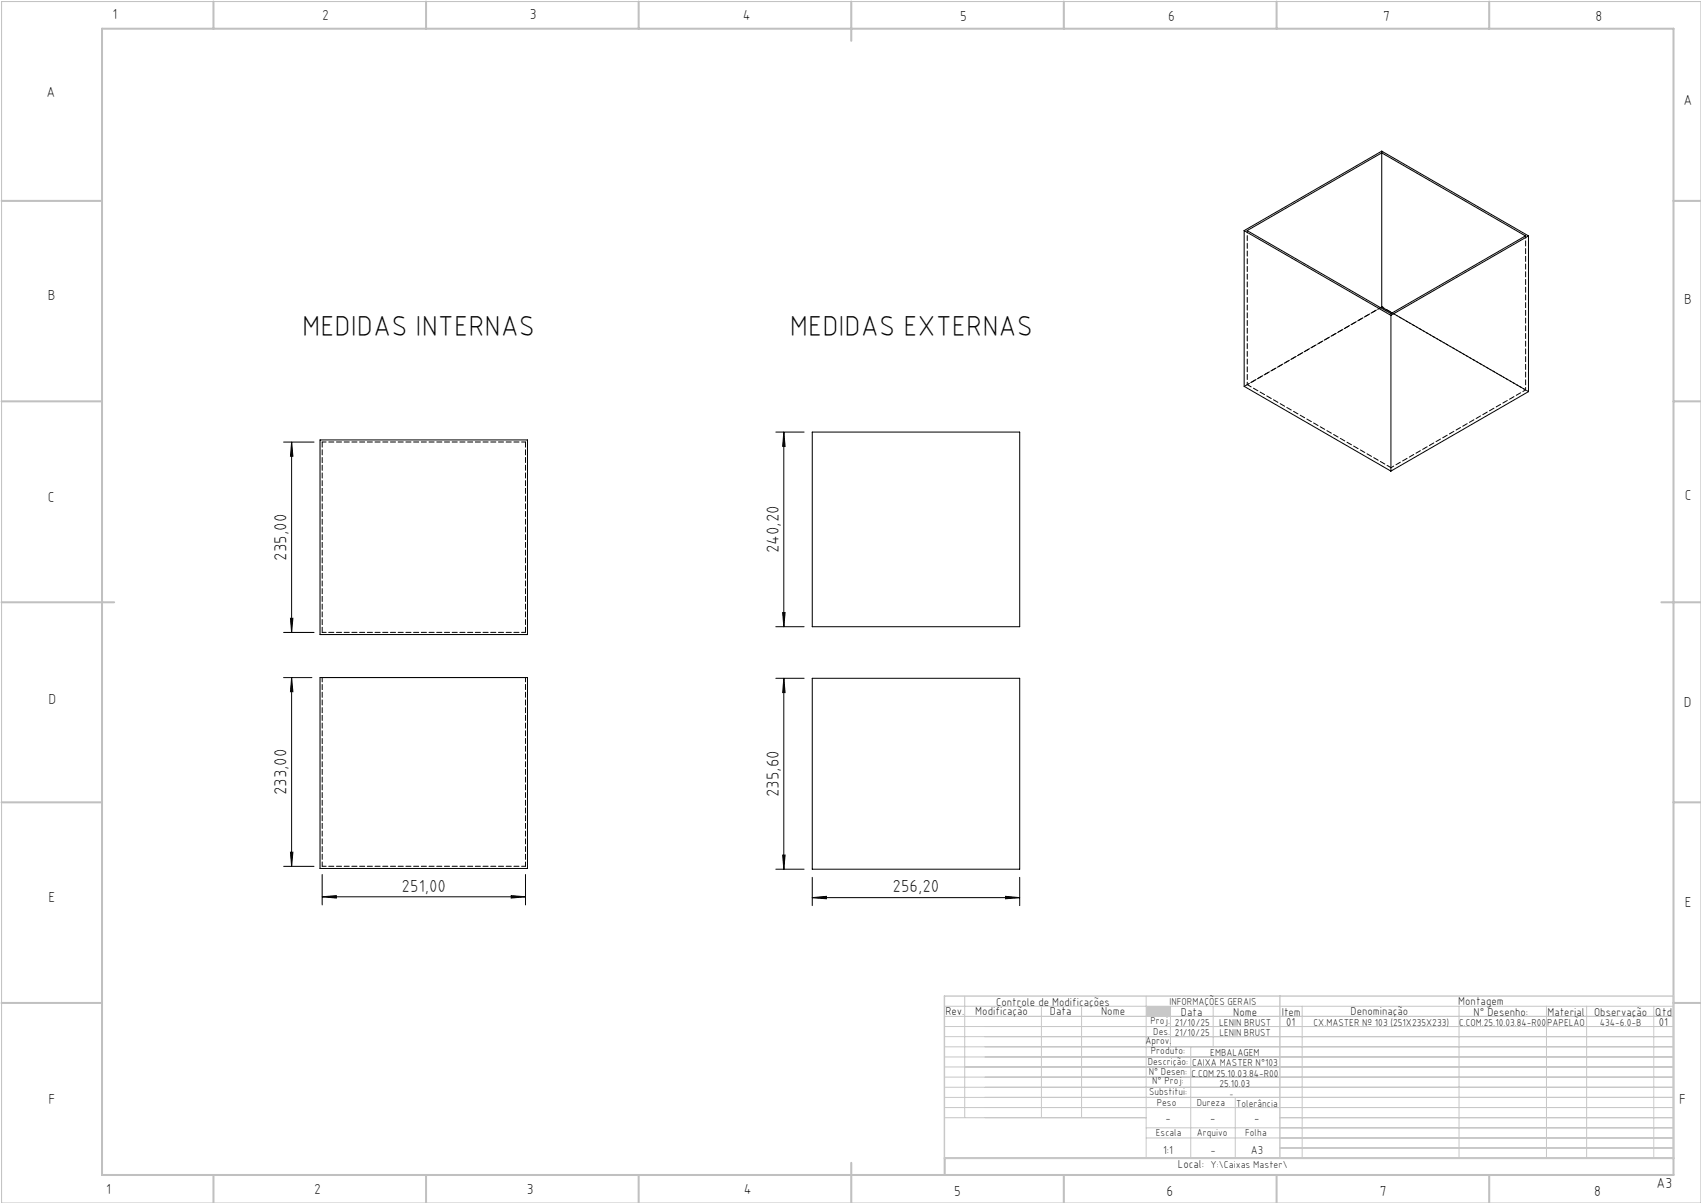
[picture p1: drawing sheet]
<svg xmlns="http://www.w3.org/2000/svg" width="420mm" height="297mm" viewBox="0 0 420 297" stroke-linecap="round" stroke-linejoin="round" font-family="sans-serif">
<path d="M.4 .4h419.6v296.6h-419.6z" fill="none" stroke="#c0c0c0" stroke-width=".25"/>
<g fill="none" stroke="#c0c0c0" stroke-width=".5">
<path d="M25.2 7.1h388v283h-388zM52.7 .4v6.7M105.2 .4v6.7M157.7 .4v6.7M210.2 .4v9.7M262.7 .4v6.7M315.2 .4v6.7M367.7 .4v6.7M.4 49.6h24.8M413.2 49.6h6.8M.4 99.1h24.8M413.2 99.1h6.8"/>
<path d="M.4 148.7h27.8M410.2 148.7h9.8M.4 198.1h24.8M413.2 198.1h6.8M.4 247.6h24.8M413.2 247.6h6.8M52.7 290.1v6.9M105.2 290.1v6.9M157.7 290.1v6.9M210.2 287.1v9.9M262.7 290.1v6.9M315.2 290.1v6.9"/>
<path d="M367.7 290.1v6.9M413.2 285.9h-179.9v4.2"/>
</g>
<g fill="none" stroke="#c3c8d2" stroke-width=".25">
<path d="M233.2 250.9h180M233.2 248.4h180M233.2 253.4h180M233.2 255.9h180M233.2 258.4h180M238.2 245.9v30M257.1 248.4v27.5M267.1 248.4v27.5M283 245.9v40M289 248.4v10M294 258.4v27.5M299.5 248.4v10"/>
<path d="M321.5 248.4v37.5M360.3 248.4v37.5M381.8 248.4v37.5M391.8 248.4v37.5M408.3 248.4v37.5M233.2 260.9h180M233.2 263.4h180M233.2 265.9h180M233.2 268.4h180M233.2 270.9h180M233.2 273.4h180M233.2 275.9h49.8"/>
<path d="M283 278.4h130.2M305 270.9v15M316 275.9h97.2M283 280.9h130.2M316 283.4h97.2"/>
</g>
<path d="M233.2 245.9h180v40h-180zM316 245.9v40" fill="none" stroke="#c3c8d2" stroke-width=".35"/>
<path d="M283 248.4h6v2.5h-6z" fill-rule="evenodd" fill="#c3c8d2"/>
<g fill="none" stroke="#000" stroke-width=".25">
<path d="M341.2 37.7v38.1M307.2 56.9v38.5l36.2 20.9M307.2 56.9l36.2 21M307.2 56.9l34-19.6 36.2 20.9M307.9 56.9l33.3-19.2 35.5 20.5-33.3 19.2zM377.4 58.2l-34 19.7M377.4 58.2v38.5l-34 19.6M341.2 75.8l2.5 1.5M341.2 75.8l-.3 .1M343.4 77.9v38.4M70 109.1h7.5M72 109.1v47"/>
<path d="M72 109.1l.3 3.5h-.6zM79 108.6h51.2v48.1h-51.2zM191.6 106.7h6.9M193.5 106.7v48M193.5 106.7l.4 3.5h-.6zM200.6 106.7h51.2v48h-51.2zM70 156.1h7.5M71.7 152.6h.6l-.3 3.5zM191.6 154.7h6.9M193.3 151.2h.6l-.4 3.5zM70 167.3h7M72 167.3v46.6"/>
<path d="M72 167.3l.3 3.5h-.6zM79 167.3h51.2v47.1h-51.2zM191.6 167.5h6.9M193.5 167.5v47.1M193.5 167.5l.4 3.5h-.6zM200.6 167.5h51.2v47.1h-51.2zM70 213.9h7.5M71.7 210.4h.6l-.3 3.5zM79.6 215.9v7.5M129.8 215.9v7.5M191.6 214.6h6.9M193.3 211.1h.6l-.4 3.5z"/>
<path d="M200.6 216.6v7M251.8 216.6v7M79.6 221.4l3.4-.3v.6zM79.6 221.4h50.2M126.2 221.1l3.6 .3-3.6 .3zM200.6 221.6l3.4-.3v.6zM200.6 221.6h51.2M248.3 221.3l3.5 .3-3.5 .3z"/>
</g>
<g fill="#000">
<path d="M71.7 152.6h.6l-.3 3.5zM72 109.1l.3 3.5h-.6zM193.3 151.2h.6l-.4 3.5zM193.5 106.7l.4 3.5h-.6z"/>
<path d="M72 167.3l.3 3.5h-.6zM71.7 210.4h.6l-.3 3.5zM193.5 167.5l.4 3.5h-.6zM193.3 211.1h.6l-.4 3.5z"/>
<path d="M79.6 221.4l3.4-.3v.6zM126.2 221.1l3.6 .3-3.6 .3zM200.6 221.6l3.4-.3v.6zM248.3 221.3l3.5 .3-3.5 .3z"/>
</g>
<path d="M79.6 167.3v46.6M129.8 167.3v46.6" fill="none" stroke="#000" stroke-width=".25" stroke-dasharray="1.3 .6" stroke-dashoffset=".2"/>
<path d="M79.6 109.1h50.2M129.8 156.1h-50.2M79.6 213.9h50.2" fill="none" stroke="#000" stroke-width=".25" stroke-dasharray="1.3 .6" stroke-dashoffset=".3"/>
<path d="M341.2 37.3v.4M341.2 75.8h.1M343.5 77.4v.4M129.8 109.1v47M79.6 156.1v-47" fill="none" stroke="#000" stroke-width=".25" stroke-dasharray="1.3 .6"/>
<path d="M308 56.9v38.1M376.7 58.2v38.1M340.9 75.9l-32.9 19.1M376.7 96.3l-33-19.1M377.4 96.7l-36.2-20.9" fill="none" stroke="#000" stroke-width=".25" stroke-dasharray="1.3 .6" stroke-dashoffset=".7"/>
<path d="M341.2 75.8l-34 19.6M308 95l35.5 20.5" fill="none" stroke="#000" stroke-width=".25" stroke-dasharray="1.3 .6" stroke-dashoffset=".1"/>
<path d="M343.5 115.5l33.2-19.2" fill="none" stroke="#000" stroke-width=".25" stroke-dasharray="1.3 .6" stroke-dashoffset=".5"/>
<g font-size="7.1">
<text x="74.6" y="82.9">MEDIDAS INTERNAS</text>
<text x="195" y="82.9">MEDIDAS EXTERNAS</text>
</g>
<g font-size="4.3">
<text x="192.3" y="136.6" transform="rotate(-90 192.3 136.6)">240,20</text>
<text x="70.7" y="138.4" transform="rotate(-90 70.7 138.4)">235,00</text>
<text x="70.7" y="196.3" transform="rotate(-90 70.7 196.3)">233,00</text>
<text x="192.3" y="196.8" transform="rotate(-90 192.3 196.8)">235,60</text>
<text x="99.2" y="220.1">251,00</text>
<text x="220.4" y="220.3">256,20</text>
</g>
<g font-size="3.6">
<text x="27.8" y="4.8">1</text>
<text x="79.5" y="4.9">2</text>
<text x="130.8" y="4.8">3</text>
<text x="183.4" y="4.9">4</text>
<text x="237.1" y="5.1">5</text>
<text x="288.4" y="5.2">6</text>
<text x="341.5" y="5.1">7</text>
<text x="394" y="5.2">8</text>
<text x="11.5" y="24">A</text>
<text x="415.7" y="25.8">A</text>
<text x="11.8" y="74.1">B</text>
<text x="415.8" y="75.1">B</text>
<text x="11.8" y="124">C</text>
<text x="416" y="123.5">C</text>
<text x="12" y="173.7">D</text>
<text x="415.8" y="174.7">D</text>
<text x="12" y="222.6">E</text>
<text x="416" y="223.9">E</text>
<text x="12" y="272.6">F</text>
<text x="414.6" y="272.6">F</text>
<text x="409" y="293.3">A3</text>
<text x="26.2" y="294.8">1</text>
<text x="77.6" y="294.8">2</text>
<text x="130.1" y="294.8">3</text>
<text x="183.7" y="294.7">4</text>
<text x="235.6" y="295.2">5</text>
<text x="288" y="295.2">6</text>
<text x="340.7" y="295.2">7</text>
<text x="393.6" y="295.2">8</text>
</g>
<g font-size="2.9">
<text x="240.8" y="250.6">Modificação</text>
<text x="259.2" y="250.6">Data</text>
<text x="271.9" y="250.6">Nome</text>
<text x="290.9" y="288.4">Local:</text>
</g>
<g font-size="2.8">
<text x="233.4" y="250.6">Rev.</text>
<text x="246" y="248.4">Controle de Modificações</text>
<text x="291.6" y="250.8">Data</text>
<text x="304.5" y="250.8">Nome</text>
<text x="316.5" y="250.9">Item</text>
<text x="333.5" y="250.5">Denominação</text>
<text x="360.1" y="248.2">Montagem</text>
<text x="363.9" y="250.8">N° Desenho:</text>
<text x="382.1" y="250.8">Material</text>
<text x="393.6" y="250.8">Observação</text>
<text x="408.7" y="250.9">Qtd</text>
<text x="317.6" y="253.3">01</text>
<text x="409.6" y="253.3">01</text>
<text x="287.7" y="276.9">-</text>
<text x="298.8" y="276.9">-</text>
<text x="309.7" y="276.9">-</text>
<text x="287.2" y="284.8">1:1</text>
<text x="298.9" y="284.8">-</text>
<text x="308.8" y="284.8">A3</text>
</g>
<g font-size="2.5">
<text x="288.7" y="248.2">INFORMAÇÕES GERAIS</text>
<text x="282.8" y="257.8">Aprov.</text>
<text x="284.1" y="252.9">Proj.</text>
<text x="284.8" y="255.4">Des.</text>
<text x="290.1" y="255.8">21/10/25</text>
<text x="290.1" y="253.3">21/10/25</text>
<text x="301" y="253.3">LENIN BRUST</text>
<text x="301.1" y="255.8">LENIN BRUST</text>
<text x="324.3" y="253.3">CX.MASTER Nº 103 (251X235X233)</text>
<text x="360.3" y="253.3">C.COM.25.10.03.84-R00</text>
<text x="382" y="253.3">PAPELÃO</text>
<text x="395" y="253.3">434-6.0-B</text>
<text x="283.4" y="262.9">Descrição:</text>
<text x="284.2" y="260.3">Produto:</text>
<text x="294.3" y="263.3">CAIXA MASTER N°103</text>
<text x="298.8" y="260.7">EMBALAGEM</text>
<text x="283.7" y="265.4">N° Desen:</text>
<text x="284.5" y="267.7">N° Proj:</text>
<text x="294.2" y="265.9">C.COM.25.10.03.84-R00</text>
<text x="301.1" y="268.3">25.10.03</text>
<text x="283.7" y="270.4">Substitui:</text>
<text x="285.6" y="273">Peso</text>
<text x="295.5" y="273">Dureza</text>
<text x="305.2" y="273.3">Tolerância</text>
<text x="285.4" y="280.4">Escala</text>
<text x="295.5" y="280.4">Arquivo</text>
<text x="307.5" y="280.4">Folha</text>
<text x="298.9" y="288.4">Y:\Caixas Master\</text>
</g>
<text font-size="2.1" x="303.5" y="270.9">-</text>
</svg>
